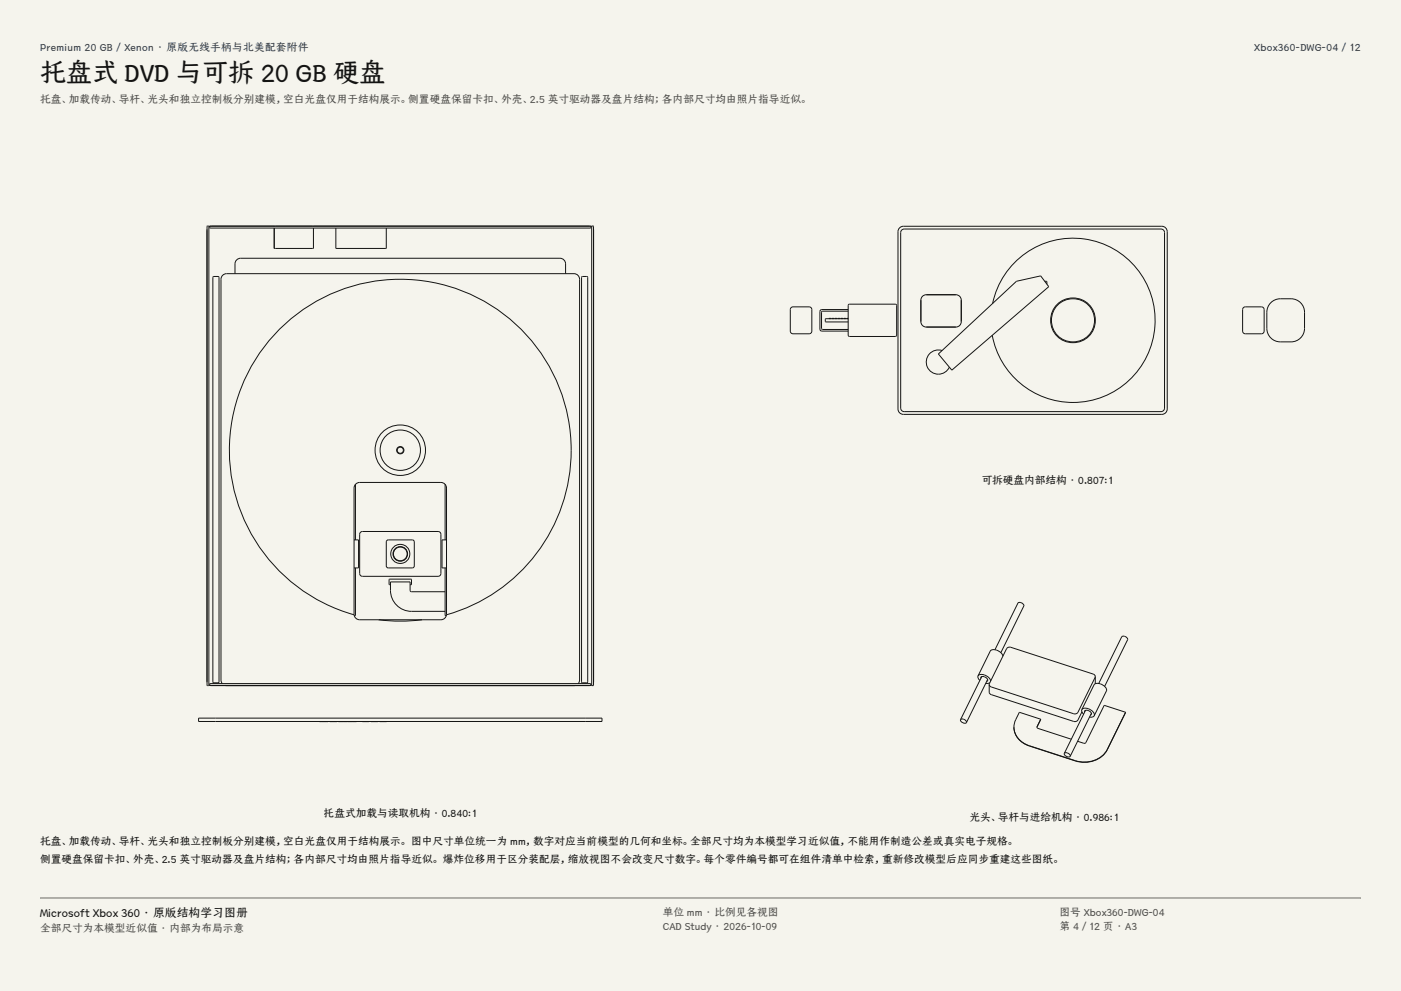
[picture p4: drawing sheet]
<svg xmlns="http://www.w3.org/2000/svg" width="420mm" height="297mm" viewBox="0 0 420 297" stroke-linecap="round" stroke-linejoin="round" font-family="sans-serif">
<g fill="#f5f4ed">
<path d="M0 0h420v297h-420z"/>
<path d="M12 12h396v275h-396z"/>
</g>
<g fill="none" stroke="#141413" stroke-width=".3">
<path d="M62.1 68.8l-.1 .2M62.1 67.8h.5l-.1 137.7-.4-.1zM62.9 67.8h114.1l.1 .5h-114.1zM82.2 67.7h-18.9l-.7 .2M82.2 67.7h11.8M82.2 68.3v6.2h11.8v-6.2M82.2 67.7v.1M94 67.7h6.7M94 67.7v.1M100.7 67.7h15.1M100.7 68.3v6.2h15.1v-6.2M100.7 67.7v.1"/>
<path d="M115.8 67.7h60.9l.7 .2M115.8 67.7v.1M177.4 67.8h.5l-.1 137.7-.4-.1zM177.9 68.8l.1 .2M269.7 68.3l1.1-.5h77.5l.8 .2 .6 .6 .2 .8v53.2l-.2 .8-.6 .6-.8 .2h-77.5l-.8-.2-.6-.6-.2-.8v-53.2zM270.4 68.8l.7-.2h77l.6 .2 .4 .9v52.6l-.2 .6-.8 .5h-77l-.7-.2-.4-.9v-52.6zM63.9 83l1.5-.1 .3 .3v121.1l-.3 .3h-1.3l-.3-.3zM70.4 82l.1-3.4 .8-1 .8-.2h95.8l.8 .2 .8 1 .1 3.4M174.4 83l1.5-.1 .3 .3v121.1l-.3 .3h-1.3l-.3-.3zM237.2 92.2l.5-.2h4.9a.81 .81 0 0 1 .8 .8v6.4a.81 .81 0 0 1-.8 .8h-4.9a.81 .81 0 0 1-.8-.8v-6.4zM248.6 95.5h.1M248.6 95.4v.1"/>
<path d="M248.6 95.4h.1M248.6 95.4h.4M249 95.4h.1M249.1 95.5h-.1M249.1 95.4v.1M249.5 95.5h.1M249.5 95.4v.1M249.5 95.4h.1M249.5 95.4h.4M249.9 95.4h.1M250 95.5h-.1M250 95.4v.1"/>
<path d="M250.8 95.4l-.4 .1M250.8 95.4h.1M250.8 95.5h.1M250.8 95.4v.1M251.3 95.5h.4M252.2 95.5h.4M253 95.5h.1M253 95.4v.1M253 95.4h.1M253 95.4h.5M253.5 95.4h.1M253.5 95.5h.1"/>
<path d="M253.5 95.4v.1M253.9 95.5h.1M253.9 95.4v.1M253.9 95.4h.1M253.9 95.4h.4M254.3 92.8h-7.9l-.6 .5v5.4l.3 .5h8.2M254.3 93.3h-7.7l-.3 .3v4.8l.1 .3h7.9M254.3 95.5h-6.7l-.2 .2 .2 .8h6.7M254.3 91.4l.4-.2h13.9l.2 .4-.1 9-.3 .2h-13.9l-.2-.4zM276.5 88.8l1.2-.5h8.9l.8 .3 .6 .5 .2 .8v6.5l-.2 .8-.6 .6-.8 .2h-8.9l-.8-.2-.6-.6-.2-.8v-6.5zM297.6 90.9a24.6 24.6 0 0 1 38-15.2 24.6 24.6 0 0 1-.5 40.9 24.6 24.6 0 0 1-37.6-16.1M313.2 84.3l.6 .1v.8"/>
<path d="M372.8 92.2l.5-.2h4.9a.81 .81 0 0 1 .8 .8v6.4a.81 .81 0 0 1-.8 .8h-4.9a.81 .81 0 0 1-.8-.8v-6.4zM381 90.7a4 4 0 0 1 2.8-1.2 7.5 7.5 0 0 1 5.5 .7 4 4 0 0 1 1.8 3.4v4.8a4 4 0 0 1-4.1 4.1 7.5 7.5 0 0 1-5.4-.7 4 4 0 0 1-1.8-3.4v-4.8a4 4 0 0 1 1.2-2.9zM281.3 106.1l23.4-21.8 7.3-1.6 2.4 3.2-29.1 25zM282.4 105.1a3.6 3.6 0 0 0-4.5 2.2 3.6 3.6 0 0 0 2 4.6 3.6 3.6 0 0 0 4.7-1.9M106.6 145.2v16.6M108.1 159.5l.6-.2h22.6a.84 .84 0 0 1 .9 .8v11.8a.84 .84 0 0 1-.9 .8h-22.6a.84 .84 0 0 1-.9-.8v-11.8zM133.4 145.2v16.6M106.1 161.8h1.4v8.4h-1.4M106.6 170.2v14.3h-.4M116 162l.4-.2h7.2l.4 .2 .2 .4v7.2l-.2 .4-.4 .2h-7.2l-.4-.2-.2-.4v-7.2zM117.1 175.2l-.5-.1 .2-1.5h6.4l.2 1.5-.5 .1M133.4 170.2v14.3h.4"/>
<path d="M133.4 177.3h-10l-.5-.4v-2.5h-5.8a8.7 8.7 0 0 0 1.2 6.2 6.3 6.3 0 0 0 5.1 2.6h10M133.9 161.8h-1.4v8.4h1.4M106.2 184.3a51.2 51.2 0 0 1-28-78.9 51.2 51.2 0 0 1 83.6 0 51.2 51.2 0 0 1-28 78.9M106.2 184.3a1.68 1.68 0 0 0 1.6 1.4h24.4a1.68 1.68 0 0 0 1.6-1.4M106.2 184.3l-.1-38 .5-1.2 1.2-.5h24.4l.8 .2 .6 .6 .3 .9-.1 38M113.5 185.7l5.9 .5 7.1-.5M298.3 194.7l6.9-14a1.17 1.17 0 0 1 1.7 .9l-6.9 14M300.6 196.7a2.82 2.82 0 0 0-3.5-1.8l-3.9 7.7M59.5 215.2h121v1h-121zM62 204.2l.1 .2M62.6 205.3l.7 .2h113.4l.7-.2M62.9 204.9h114.1l.1 .4-114.1 .1z"/>
<path d="M66.6 204.9l-.4-1.1v-120.1l.5-1.2 1.2-.5h104.2l1.2 .5 .5 1.2v120.1l-.4 1.1M67.5 205.4l.4 .1M95.8 216.2h2.5M95.9 216.2v.1M96.3 216.2v.1M97.1 216.2v.1M97.8 216.2v.1M98.3 216.2v.1M98.9 216.2l2 .1M99.9 216.2h1M100.9 216.2v.1M101.4 216.2l2.8 .1z"/>
<path d="M104.3 216.2h2.6M104.4 216.2v.1M104.9 216.2v.1M105.6 216.2v.1M106.4 216.2v.1M106.8 216.2v.1M108.6 216.2l.1 .1M108.7 216.3h1.8M110.5 216.2v.1M110.5 216.2l-1.8 .1M112.5 216.2l-1.3 .1h1.9M112.8 216.2h.3"/>
<path d="M113.1 216.2h.2l-.2 .1M113.1 216.2v.1M113.8 216.2l2.1 .1zM172.5 205.4l-.4 .1M178 204.2l-.1 .2M288 215.7a1.17 1.17 0 0 1 1.7 .8M288 215.7a1.18 1.18 0 0 0 1.7 .8M293.2 202.6a2.46 2.46 0 0 1 3.5 .8l.3 .7M293.2 202.6a1.26 1.26 0 0 0 .5 1.3M294 203.3v-.2a1.16 1.16 0 0 1 1.3-.2 1.16 1.16 0 0 1 .7 1.2l-.2 .1M294.3 202.8l-6.3 12.9M296.1 203.6l-6.4 12.9"/>
<path d="M296.5 205.1l.1 2.6 .6 .5 24.7 8a1.07 1.07 0 0 0 1.3-.4l1.1-2.4M296.7 204.6l-1.2 .2M310.9 217.9l.3 .4 10 3.2M310.9 217.8v.1M312 215.5l-1.1 2.5M312 215.5l-6.4-2-1.3 2.6-.3 1.8M312 215.5v.1M324.3 212.7l3.7-7.5a2.45 2.45 0 0 1 3.7 1.9l-3.7 7.4M324.3 212.7a2.45 2.45 0 0 1 3.7 1.8M324.3 212.7a1.26 1.26 0 0 0 .6 1.3M325.2 213.4l-.1-.2a1.16 1.16 0 0 1 1.4-.2 1.16 1.16 0 0 1 .6 1.2l-.2 .1M325.4 212.9l-6.3 12.9"/>
<path d="M327.2 213.7l-6.4 13M328 214.5a1.26 1.26 0 0 1-1.4 .4M328.4 202.8l-.2-.5-.5-.3-24.7-8a1.07 1.07 0 0 0-1.3 .4l-5.2 10.7M328.4 202.8l-5.2 10.7a1.07 1.07 0 0 1-1.3 .4l-24.7-8-.5-.3-.2-.5M328.4 202.8v2.1M329.4 204.8l6.9-13.9a1.17 1.17 0 0 1 1.7 .8l-6.8 14M337.4 213.5l-5.5 11.2a8 8 0 0 1-9.6 3.3l-13.7-4.4a6.1 6.1 0 0 1-4.6-5.7M337.4 213.5l-5.5 11.1a8 8 0 0 1-9.6 3.4l-13.7-4.5a6.2 6.2 0 0 1-4.6-5.6M337.4 213.5l-6.4-2.1-5.5 11.1-.6 .3-1.8-.6M319.1 225.8a1.17 1.17 0 0 1 1.7 .9M319.1 225.8a1.18 1.18 0 0 0 1.7 .9"/>
<circle cx="321.6" cy="96" r="6.7"/>
<circle cx="321.6" cy="96" r="6.5"/>
<circle cx="120" cy="134.9" r="7.6"/>
<circle cx="120" cy="134.9" r="6.1"/>
<circle cx="120" cy="134.9" r="1.1"/>
<circle cx="120" cy="134.9" r=".93"/>
<circle cx="120" cy="166" r="2.87"/>
<circle cx="120" cy="166" r="2.19"/>
<circle cx="120" cy="166" r="2.06"/>
</g>
<path d="M12 269.3h396zM12 269h396v.3h-396z" fill-rule="evenodd" fill="#504e49"/>
<text font-size="7.8" fill="#141413" x="12" y="24.7">托盘式 DVD 与可拆 20 GB 硬盘</text>
<text font-size="3.5" fill="#141413" x="12" y="274.9">Microsoft Xbox 360 · 原版结构学习图册</text>
<g font-size="3.2" fill="#1b365d">
<text x="12" y="15.3">Premium 20 GB / Xenon · 原版无线手柄与北美配套附件</text>
<text x="376" y="15.3">Xbox360-DWG-04 / 12</text>
</g>
<g font-size="3.2" fill="#504e49">
<text x="12" y="30.9">托盘、加载传动、导杆、光头和独立控制板分别建模，空白光盘仅用于结构展示。侧置硬盘保留卡扣、外壳、2.5 英寸驱动器及盘片结构；各内部尺寸均由照片指导近似。</text>
<text x="198.7" y="274.5">单位 mm · 比例见各视图</text>
<text x="317.6" y="274.5">图号 Xbox360-DWG-04</text>
<text x="12" y="279.3">全部尺寸为本模型近似值 · 内部为布局示意</text>
<text x="198.7" y="278.8">CAD Study · 2026-10-09</text>
<text x="317.6" y="278.8">第 4 / 12 页 · A3</text>
</g>
<g font-size="3.2" fill="#141413">
<text x="294.3" y="145">可拆硬盘内部结构 · 0.807:1</text>
<text x="97" y="245">托盘式加载与读取机构 · 0.840:1</text>
<text x="290.6" y="246">光头、导杆与进给机构 · 0.986:1</text>
<text x="12" y="253.3">托盘、加载传动、导杆、光头和独立控制板分别建模，空白光盘仅用于结构展示。 图中尺寸单位统一为 mm，数字对应当前模型的几何和坐标。全部尺寸均为本模型学习近似值，不能用作制造公差或真实电子规格。</text>
<text x="12" y="258.6">侧置硬盘保留卡扣、外壳、2.5 英寸驱动器及盘片结构；各内部尺寸均由照片指导近似。 爆炸位移用于区分装配层，缩放视图不会改变尺寸数字。每个零件编号都可在组件清单中检索，重新修改模型后应同步重建这些图纸。</text>
</g>
</svg>
